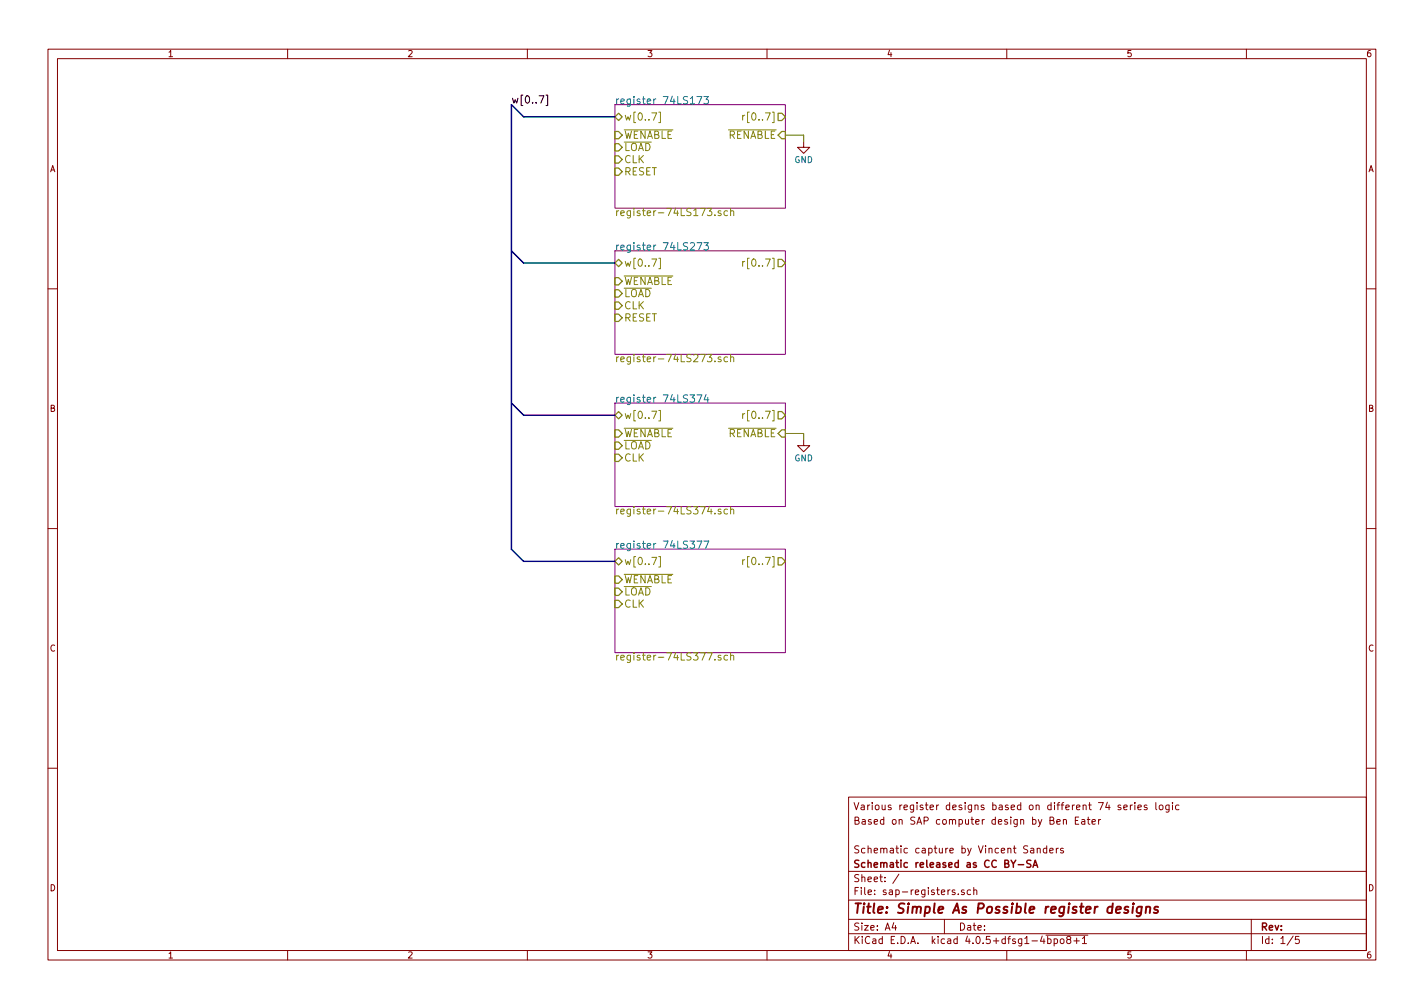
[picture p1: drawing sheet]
EESchema Schematic File Version 2
LIBS:power
LIBS:device
LIBS:transistors
LIBS:conn
LIBS:linear
LIBS:regul
LIBS:74xx
LIBS:cmos4000
LIBS:adc-dac
LIBS:memory
LIBS:xilinx
LIBS:microcontrollers
LIBS:dsp
LIBS:microchip
LIBS:analog_switches
LIBS:motorola
LIBS:texas
LIBS:intel
LIBS:audio
LIBS:interface
LIBS:digital-audio
LIBS:philips
LIBS:display
LIBS:cypress
LIBS:siliconi
LIBS:opto
LIBS:atmel
LIBS:contrib
LIBS:valves
LIBS:sap-registers-cache
EELAYER 25 0
EELAYER END
$Descr A4 11693 8268
encoding utf-8
Sheet 1 5
Title "Simple As Possible register designs"
Date ""
Rev ""
Comp "Schematic released as CC BY-SA"
Comment1 "Schematic capture by Vincent Sanders"
Comment2 ""
Comment3 "Based on SAP computer design by Ben Eater"
Comment4 "Various register designs based on different 74 series logic"
$EndDescr
$Sheet
S 5050 850  1400 850 
U 5923EFD8
F0 "register 74LS173" 60
F1 "register-74LS173.sch" 60
F2 "~RENABLE" I R 6450 1100 60 
F3 "~LOAD" I L 5050 1200 60 
F4 "~WENABLE" I L 5050 1100 60 
F5 "w[0..7]" T L 5050 950 60 
F6 "CLK" I L 5050 1300 60 
F7 "r[0..7]" O R 6450 950 60 
F8 "RESET" I L 5050 1400 60 
$EndSheet
$Sheet
S 5050 3300 1400 850 
U 5923F062
F0 "register 74LS374" 60
F1 "register-74LS374.sch" 60
F2 "~RENABLE" I R 6450 3550 60 
F3 "~LOAD" I L 5050 3650 60 
F4 "~WENABLE" I L 5050 3550 60 
F5 "w[0..7]" T L 5050 3400 60 
F6 "CLK" I L 5050 3750 60 
F7 "r[0..7]" O R 6450 3400 60 
$EndSheet
$Sheet
S 5050 4500 1400 850 
U 5923F0EE
F0 "register 74LS377" 60
F1 "register-74LS377.sch" 60
F2 "~LOAD" I L 5050 4850 60 
F3 "~WENABLE" I L 5050 4750 60 
F4 "w[0..7]" T L 5050 4600 60 
F5 "CLK" I L 5050 4950 60 
F6 "r[0..7]" O R 6450 4600 60 
$EndSheet
$Sheet
S 5050 2050 1400 850 
U 5934E395
F0 "register 74LS273" 60
F1 "register-74LS273.sch" 60
F2 "~LOAD" I L 5050 2400 60 
F3 "~WENABLE" I L 5050 2300 60 
F4 "w[0..7]" T L 5050 2150 60 
F5 "CLK" I L 5050 2500 60 
F6 "r[0..7]" O R 6450 2150 60 
F7 "RESET" I L 5050 2600 60 
$EndSheet
Wire Bus Line
	4200 850  4200 4500
Entry Bus Bus
	4200 4500 4300 4600
Entry Bus Bus
	4200 3300 4300 3400
Entry Bus Bus
	4200 2050 4300 2150
Entry Bus Bus
	4200 850  4300 950 
Wire Bus Line
	5050 950  4300 950 
Wire Bus Line
	4300 2150 5050 2150
Wire Bus Line
	4300 3400 5050 3400
Wire Bus Line
	4300 4600 5050 4600
Text Label 4200 850  0    60   ~ 0
w[0..7]
$Comp
L GND #PWR1
U 1 1
P 6600 1150
F 0 "#PWR1" H 6600 900 50  0001 C CNN
F 1 "GND" H 6600 1000 50  0000 C CNN
F 2 "" H 6600 1150 50  0000 C CNN
F 3 "" H 6600 1150 50  0000 C CNN
	1    6600 1150
	1    0    0    -1  
$EndComp
Wire Wire Line
	6600 1150 6600 1100
Wire Wire Line
	6600 1100 6450 1100
$Comp
L GND #PWR2
U 1 1
P 6600 3600
F 0 "#PWR2" H 6600 3350 50  0001 C CNN
F 1 "GND" H 6600 3450 50  0000 C CNN
F 2 "" H 6600 3600 50  0000 C CNN
F 3 "" H 6600 3600 50  0000 C CNN
	1    6600 3600
	1    0    0    -1  
$EndComp
Wire Wire Line
	6600 3600 6600 3550
Wire Wire Line
	6600 3550 6450 3550
$EndSCHEMATC
